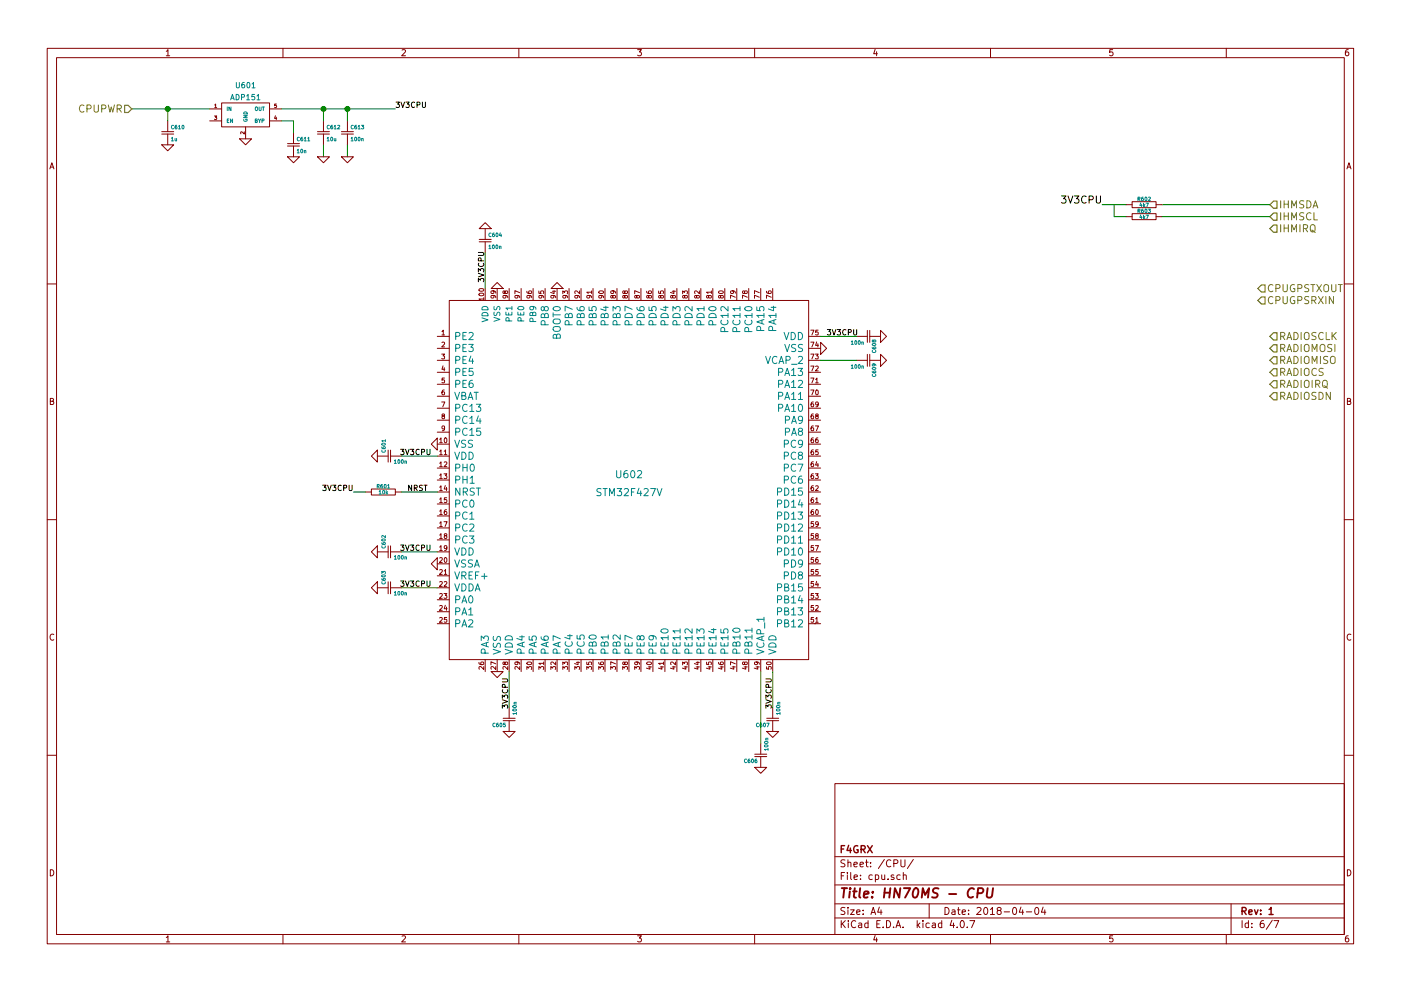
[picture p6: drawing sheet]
EESchema Schematic File Version 2
LIBS:f4grx_passive
LIBS:f4grx_pow
LIBS:ms
LIBS:f4grx_conn
LIBS:f4grx_cpu
LIBS:f4grx_interface
LIBS:f4grx_rf
LIBS:ms-cache
EELAYER 25 0
EELAYER END
$Descr A4 11693 8268
encoding utf-8
Sheet 6 7
Title "HN70MS - CPU"
Date "2018-04-04"
Rev "1"
Comp "F4GRX"
Comment1 ""
Comment2 ""
Comment3 ""
Comment4 ""
$EndDescr
Text HLabel 1100 900  0    60   Input ~ 0
CPUPWR
$Comp
L STM32F437V U602
U 1 1
P 5250 4000
F 0 "U602" H 5250 4050 60  0000 C CNN
F 1 "STM32F427V" H 5250 3900 60  0000 C CNN
F 2 "" H 5300 3950 60  0000 C CNN
F 3 "" H 5300 3950 60  0000 C CNN
	1    5250 4000
	1    0    0    -1  
$EndComp
$Comp
L GND #PWR610
U 1 1
P 3650 4700
F 0 "#PWR610" H 3650 4700 30  0001 C CNN
F 1 "GND" H 3650 4630 30  0001 C CNN
F 2 "" H 3650 4700 60  0000 C CNN
F 3 "" H 3650 4700 60  0000 C CNN
	1    3650 4700
	0    1    1    0   
$EndComp
$Comp
L GND #PWR613
U 1 1
P 4150 5600
F 0 "#PWR613" H 4150 5600 30  0001 C CNN
F 1 "GND" H 4150 5530 30  0001 C CNN
F 2 "" H 4150 5600 60  0000 C CNN
F 3 "" H 4150 5600 60  0000 C CNN
	1    4150 5600
	1    0    0    -1  
$EndComp
$Comp
L GND #PWR618
U 1 1
P 6850 2900
F 0 "#PWR618" H 6850 2900 30  0001 C CNN
F 1 "GND" H 6850 2830 30  0001 C CNN
F 2 "" H 6850 2900 60  0000 C CNN
F 3 "" H 6850 2900 60  0000 C CNN
	1    6850 2900
	0    -1   -1   0   
$EndComp
$Comp
L GND #PWR612
U 1 1
P 4150 2400
F 0 "#PWR612" H 4150 2400 30  0001 C CNN
F 1 "GND" H 4150 2330 30  0001 C CNN
F 2 "" H 4150 2400 60  0000 C CNN
F 3 "" H 4150 2400 60  0000 C CNN
	1    4150 2400
	-1   0    0    1   
$EndComp
$Comp
L GND #PWR615
U 1 1
P 4650 2400
F 0 "#PWR615" H 4650 2400 30  0001 C CNN
F 1 "GND" H 4650 2330 30  0001 C CNN
F 2 "" H 4650 2400 60  0000 C CNN
F 3 "" H 4650 2400 60  0000 C CNN
	1    4650 2400
	-1   0    0    1   
$EndComp
$Comp
L GND #PWR609
U 1 1
P 3650 3700
F 0 "#PWR609" H 3650 3700 30  0001 C CNN
F 1 "GND" H 3650 3630 30  0001 C CNN
F 2 "" H 3650 3700 60  0000 C CNN
F 3 "" H 3650 3700 60  0000 C CNN
	1    3650 3700
	0    1    1    0   
$EndComp
$Comp
L CSMALL C604
U 1 1
P 4050 2000
F 0 "C604" H 4075 2050 30  0000 L CNN
F 1 "100n" H 4075 1950 30  0000 L CNN
F 2 "" H 4050 2000 60  0000 C CNN
F 3 "" H 4050 2000 60  0000 C CNN
	1    4050 2000
	1    0    0    -1  
$EndComp
Wire Wire Line
	4050 2100 4050 2400
Text Label 4050 2350 1    45   ~ 0
3V3CPU
$Comp
L GND #PWR611
U 1 1
P 4050 1900
F 0 "#PWR611" H 4050 1900 30  0001 C CNN
F 1 "GND" H 4050 1830 30  0001 C CNN
F 2 "" H 4050 1900 60  0000 C CNN
F 3 "" H 4050 1900 60  0000 C CNN
	1    4050 1900
	-1   0    0    1   
$EndComp
$Comp
L ADP151 U601
U 1 1
P 2050 950
F 0 "U601" H 2050 1200 45  0000 C CNN
F 1 "ADP151" H 2050 1100 45  0000 C CNN
F 2 "" H 2050 950 60  0000 C CNN
F 3 "" H 2050 950 60  0000 C CNN
	1    2050 950 
	1    0    0    -1  
$EndComp
Wire Wire Line
	1100 900  1400 900 
Wire Wire Line
	1400 900  1750 900 
Wire Wire Line
	2350 900  2700 900 
Wire Wire Line
	2700 900  2900 900 
Wire Wire Line
	2900 900  3300 900 
Text Label 3300 900  0    45   ~ 0
3V3CPU
$Comp
L CSMALL C601
U 1 1
P 3250 3800
F 0 "C601" H 3275 3850 30  0000 L CNN
F 1 "100n" V 3200 3650 30  0000 L CNN
F 2 "" H 3250 3800 60  0000 C CNN
F 3 "" H 3250 3800 60  0000 C CNN
	1    3250 3800
	0    -1   -1   0   
$EndComp
Wire Wire Line
	3350 3800 3650 3800
Text Label 3600 3800 2    45   ~ 0
3V3CPU
$Comp
L GND #PWR606
U 1 1
P 3150 3800
F 0 "#PWR606" H 3150 3800 30  0001 C CNN
F 1 "GND" H 3150 3730 30  0001 C CNN
F 2 "" H 3150 3800 60  0000 C CNN
F 3 "" H 3150 3800 60  0000 C CNN
	1    3150 3800
	0    1    1    0   
$EndComp
$Comp
L CSMALL C602
U 1 1
P 3250 4600
F 0 "C602" H 3275 4650 30  0000 L CNN
F 1 "100n" V 3200 4450 30  0000 L CNN
F 2 "" H 3250 4600 60  0000 C CNN
F 3 "" H 3250 4600 60  0000 C CNN
	1    3250 4600
	0    -1   -1   0   
$EndComp
Wire Wire Line
	3350 4600 3650 4600
Text Label 3600 4600 2    45   ~ 0
3V3CPU
$Comp
L GND #PWR607
U 1 1
P 3150 4600
F 0 "#PWR607" H 3150 4600 30  0001 C CNN
F 1 "GND" H 3150 4530 30  0001 C CNN
F 2 "" H 3150 4600 60  0000 C CNN
F 3 "" H 3150 4600 60  0000 C CNN
	1    3150 4600
	0    1    1    0   
$EndComp
$Comp
L CSMALL C603
U 1 1
P 3250 4900
F 0 "C603" H 3275 4950 30  0000 L CNN
F 1 "100n" V 3200 4750 30  0000 L CNN
F 2 "" H 3250 4900 60  0000 C CNN
F 3 "" H 3250 4900 60  0000 C CNN
	1    3250 4900
	0    -1   -1   0   
$EndComp
Wire Wire Line
	3350 4900 3650 4900
Text Label 3600 4900 2    45   ~ 0
3V3CPU
$Comp
L GND #PWR608
U 1 1
P 3150 4900
F 0 "#PWR608" H 3150 4900 30  0001 C CNN
F 1 "GND" H 3150 4830 30  0001 C CNN
F 2 "" H 3150 4900 60  0000 C CNN
F 3 "" H 3150 4900 60  0000 C CNN
	1    3150 4900
	0    1    1    0   
$EndComp
$Comp
L CSMALL C605
U 1 1
P 4250 6000
F 0 "C605" H 4275 6050 30  0000 L CNN
F 1 "100n" V 4200 5850 30  0000 L CNN
F 2 "" H 4250 6000 60  0000 C CNN
F 3 "" H 4250 6000 60  0000 C CNN
	1    4250 6000
	-1   0    0    1   
$EndComp
Wire Wire Line
	4250 5900 4250 5600
Text Label 4250 5650 3    45   ~ 0
3V3CPU
$Comp
L GND #PWR614
U 1 1
P 4250 6100
F 0 "#PWR614" H 4250 6100 30  0001 C CNN
F 1 "GND" H 4250 6030 30  0001 C CNN
F 2 "" H 4250 6100 60  0000 C CNN
F 3 "" H 4250 6100 60  0000 C CNN
	1    4250 6100
	1    0    0    -1  
$EndComp
$Comp
L CSMALL C607
U 1 1
P 6450 6000
F 0 "C607" H 6475 6050 30  0000 L CNN
F 1 "100n" V 6400 5850 30  0000 L CNN
F 2 "" H 6450 6000 60  0000 C CNN
F 3 "" H 6450 6000 60  0000 C CNN
	1    6450 6000
	-1   0    0    1   
$EndComp
Wire Wire Line
	6450 5900 6450 5600
Text Label 6450 5650 3    45   ~ 0
3V3CPU
$Comp
L GND #PWR617
U 1 1
P 6450 6100
F 0 "#PWR617" H 6450 6100 30  0001 C CNN
F 1 "GND" H 6450 6030 30  0001 C CNN
F 2 "" H 6450 6100 60  0000 C CNN
F 3 "" H 6450 6100 60  0000 C CNN
	1    6450 6100
	1    0    0    -1  
$EndComp
$Comp
L CSMALL C608
U 1 1
P 7250 2800
F 0 "C608" H 7275 2850 30  0000 L CNN
F 1 "100n" V 7300 2650 30  0000 L CNN
F 2 "" H 7250 2800 60  0000 C CNN
F 3 "" H 7250 2800 60  0000 C CNN
	1    7250 2800
	0    1    1    0   
$EndComp
Wire Wire Line
	7150 2800 6850 2800
Text Label 6900 2800 0    45   ~ 0
3V3CPU
$Comp
L GND #PWR619
U 1 1
P 7350 2800
F 0 "#PWR619" H 7350 2800 30  0001 C CNN
F 1 "GND" H 7350 2730 30  0001 C CNN
F 2 "" H 7350 2800 60  0000 C CNN
F 3 "" H 7350 2800 60  0000 C CNN
	1    7350 2800
	0    -1   -1   0   
$EndComp
$Comp
L CSMALL C609
U 1 1
P 7250 3000
F 0 "C609" H 7275 3050 30  0000 L CNN
F 1 "100n" V 7300 2850 30  0000 L CNN
F 2 "" H 7250 3000 60  0000 C CNN
F 3 "" H 7250 3000 60  0000 C CNN
	1    7250 3000
	0    1    1    0   
$EndComp
$Comp
L GND #PWR620
U 1 1
P 7350 3000
F 0 "#PWR620" H 7350 3000 30  0001 C CNN
F 1 "GND" H 7350 2930 30  0001 C CNN
F 2 "" H 7350 3000 60  0000 C CNN
F 3 "" H 7350 3000 60  0000 C CNN
	1    7350 3000
	0    -1   -1   0   
$EndComp
Wire Wire Line
	7150 3000 6850 3000
$Comp
L CSMALL C606
U 1 1
P 6350 6300
F 0 "C606" H 6375 6350 30  0000 L CNN
F 1 "100n" V 6300 6150 30  0000 L CNN
F 2 "" H 6350 6300 60  0000 C CNN
F 3 "" H 6350 6300 60  0000 C CNN
	1    6350 6300
	-1   0    0    1   
$EndComp
$Comp
L GND #PWR616
U 1 1
P 6350 6400
F 0 "#PWR616" H 6350 6400 30  0001 C CNN
F 1 "GND" H 6350 6330 30  0001 C CNN
F 2 "" H 6350 6400 60  0000 C CNN
F 3 "" H 6350 6400 60  0000 C CNN
	1    6350 6400
	1    0    0    -1  
$EndComp
Wire Wire Line
	6350 6200 6350 5600
$Comp
L RSMALL R601
U 1 1
P 3200 4100
F 0 "R601" H 3200 4150 30  0000 C CNN
F 1 "10k" H 3200 4100 30  0000 C CNN
F 2 "" H 3200 4100 60  0000 C CNN
F 3 "" H 3200 4100 60  0000 C CNN
	1    3200 4100
	1    0    0    -1  
$EndComp
Wire Wire Line
	3650 4100 3350 4100
Text Label 3400 4100 0    45   ~ 0
NRST
Wire Wire Line
	3050 4100 2950 4100
Text Label 2950 4100 2    45   ~ 0
3V3CPU
$Comp
L GND #PWR602
U 1 1
P 2050 1150
F 0 "#PWR602" H 2050 1150 30  0001 C CNN
F 1 "GND" H 2050 1080 30  0001 C CNN
F 2 "" H 2050 1150 60  0000 C CNN
F 3 "" H 2050 1150 60  0000 C CNN
	1    2050 1150
	1    0    0    -1  
$EndComp
$Comp
L CSMALL C610
U 1 1
P 1400 1100
F 0 "C610" H 1425 1150 30  0000 L CNN
F 1 "1u" H 1425 1050 30  0000 L CNN
F 2 "ms:0805_m2012" H 1400 1100 60  0001 C CNN
F 3 "" H 1400 1100 60  0000 C CNN
	1    1400 1100
	1    0    0    -1  
$EndComp
Wire Wire Line
	1400 1000 1400 900 
Connection ~ 1400 900 
$Comp
L CSMALL C611
U 1 1
P 2450 1200
F 0 "C611" H 2475 1250 30  0000 L CNN
F 1 "10n" H 2475 1150 30  0000 L CNN
F 2 "ms:0603_m1608" H 2450 1200 60  0001 C CNN
F 3 "" H 2450 1200 60  0000 C CNN
	1    2450 1200
	1    0    0    -1  
$EndComp
Wire Wire Line
	2450 1100 2450 1000
Wire Wire Line
	2450 1000 2350 1000
$Comp
L CSMALL C612
U 1 1
P 2700 1100
F 0 "C612" H 2725 1150 30  0000 L CNN
F 1 "10u" H 2725 1050 30  0000 L CNN
F 2 "ms:1206_m3216" H 2700 1100 60  0001 C CNN
F 3 "" H 2700 1100 60  0000 C CNN
	1    2700 1100
	1    0    0    -1  
$EndComp
$Comp
L CSMALL C613
U 1 1
P 2900 1100
F 0 "C613" H 2925 1150 30  0000 L CNN
F 1 "100n" H 2925 1050 30  0000 L CNN
F 2 "ms:0603_m1608" H 2900 1100 60  0001 C CNN
F 3 "" H 2900 1100 60  0000 C CNN
	1    2900 1100
	1    0    0    -1  
$EndComp
Wire Wire Line
	2700 1000 2700 900 
Connection ~ 2700 900 
Wire Wire Line
	2900 1000 2900 900 
Connection ~ 2900 900 
Wire Wire Line
	2700 1200 2700 1300
Wire Wire Line
	2900 1200 2900 1300
$Comp
L GND #PWR603
U 1 1
P 2450 1300
F 0 "#PWR603" H 2450 1300 30  0001 C CNN
F 1 "GND" H 2450 1230 30  0001 C CNN
F 2 "" H 2450 1300 60  0000 C CNN
F 3 "" H 2450 1300 60  0000 C CNN
	1    2450 1300
	1    0    0    -1  
$EndComp
$Comp
L GND #PWR604
U 1 1
P 2700 1300
F 0 "#PWR604" H 2700 1300 30  0001 C CNN
F 1 "GND" H 2700 1230 30  0001 C CNN
F 2 "" H 2700 1300 60  0000 C CNN
F 3 "" H 2700 1300 60  0000 C CNN
	1    2700 1300
	1    0    0    -1  
$EndComp
$Comp
L GND #PWR605
U 1 1
P 2900 1300
F 0 "#PWR605" H 2900 1300 30  0001 C CNN
F 1 "GND" H 2900 1230 30  0001 C CNN
F 2 "" H 2900 1300 60  0000 C CNN
F 3 "" H 2900 1300 60  0000 C CNN
	1    2900 1300
	1    0    0    -1  
$EndComp
$Comp
L GND #PWR601
U 1 1
P 1400 1200
F 0 "#PWR601" H 1400 1200 30  0001 C CNN
F 1 "GND" H 1400 1130 30  0001 C CNN
F 2 "" H 1400 1200 60  0000 C CNN
F 3 "" H 1400 1200 60  0000 C CNN
	1    1400 1200
	1    0    0    -1  
$EndComp
Text HLabel 10600 1700 2    60   Input ~ 0
IHMSDA
Text HLabel 10600 1800 2    60   Input ~ 0
IHMSCL
Text HLabel 10600 1900 2    60   Input ~ 0
IHMIRQ
Wire Wire Line
	10600 1700 9700 1700
$Comp
L RSMALL R602
U 1 1
P 9550 1700
F 0 "R602" H 9550 1750 30  0000 C CNN
F 1 "4k7" H 9550 1700 30  0000 C CNN
F 2 "ms:0603_m1608" H 9550 1700 60  0001 C CNN
F 3 "" H 9550 1700 60  0000 C CNN
	1    9550 1700
	1    0    0    -1  
$EndComp
$Comp
L RSMALL R603
U 1 1
P 9550 1800
F 0 "R603" H 9550 1850 30  0000 C CNN
F 1 "4k7" H 9550 1800 30  0000 C CNN
F 2 "ms:0603_m1608" H 9550 1800 60  0001 C CNN
F 3 "" H 9550 1800 60  0000 C CNN
	1    9550 1800
	1    0    0    -1  
$EndComp
Wire Wire Line
	9700 1800 10600 1800
Wire Wire Line
	9400 1800 9300 1800
Wire Wire Line
	9300 1800 9300 1700
Wire Wire Line
	9400 1700 9200 1700
Text Label 9200 1700 2    60   ~ 0
3V3CPU
Text HLabel 10500 2400 2    60   Input ~ 0
CPUGPSTXOUT
Text HLabel 10500 2500 2    60   Input ~ 0
CPUGPSRXIN
Text HLabel 10600 2800 2    60   Input ~ 0
RADIOSCLK
Text HLabel 10600 2900 2    60   Input ~ 0
RADIOMOSI
Text HLabel 10600 3000 2    60   Input ~ 0
RADIOMISO
Text HLabel 10600 3100 2    60   Input ~ 0
RADIOCS
Text HLabel 10600 3200 2    60   Input ~ 0
RADIOIRQ
Text HLabel 10600 3300 2    60   Input ~ 0
RADIOSDN
$EndSCHEMATC
